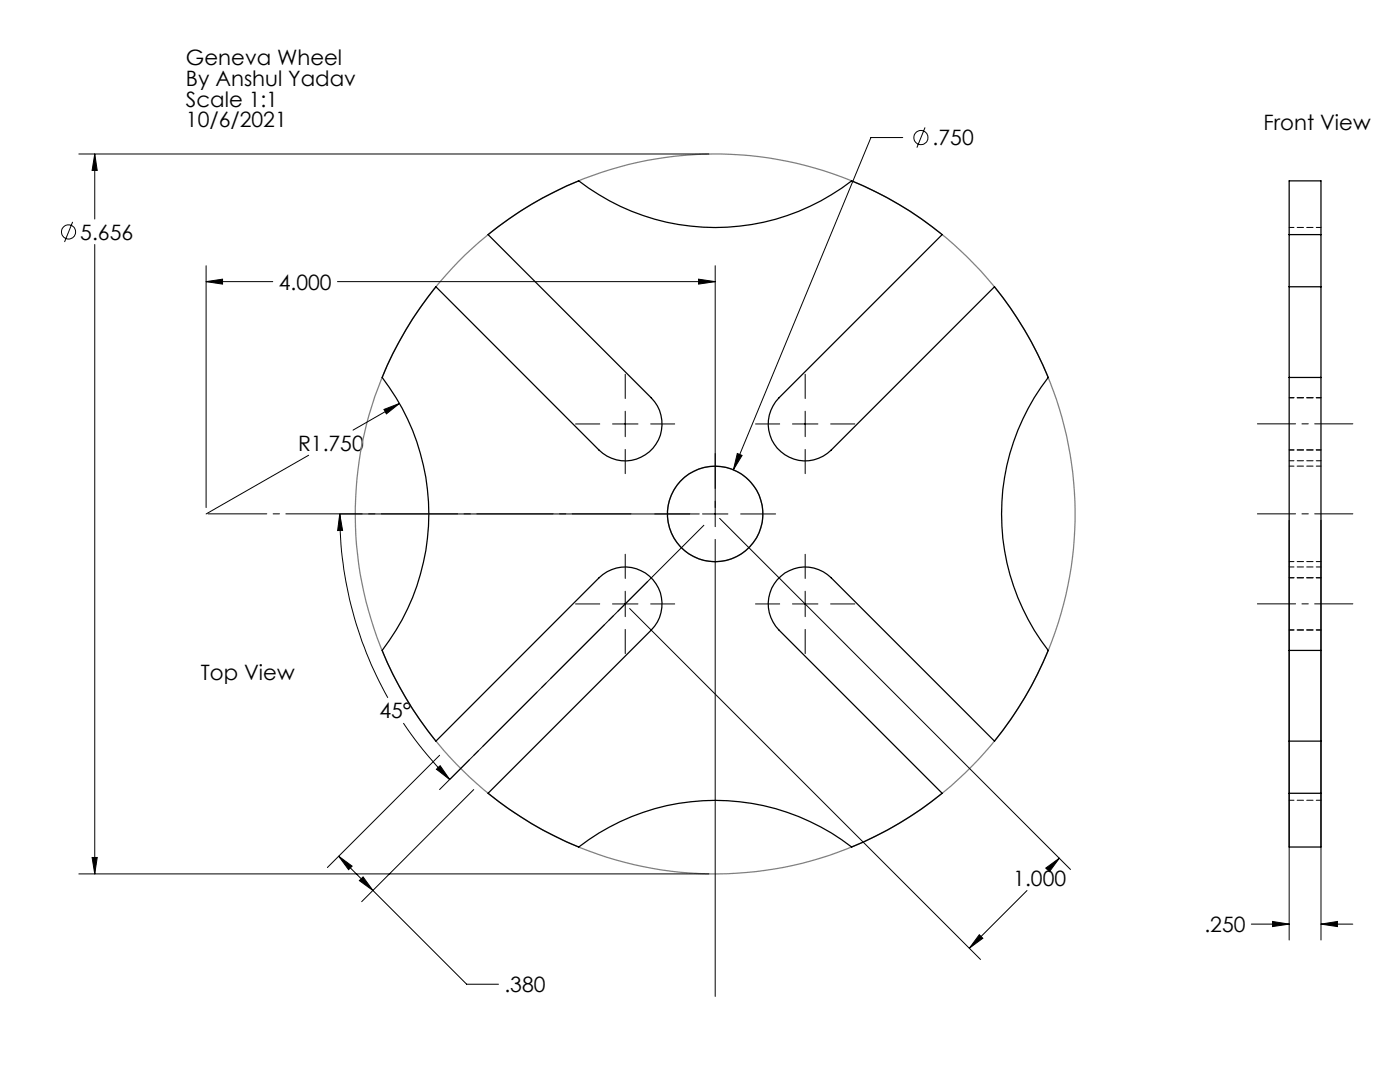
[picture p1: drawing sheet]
<svg xmlns="http://www.w3.org/2000/svg" width="279mm" height="216mm" viewBox="0 0 279 216" stroke-linecap="round" stroke-linejoin="round" font-family="sans-serif">
<g fill="none" stroke="#000" stroke-width=".2">
<path d="M15.7 30.7h125.8M18.9 30.7l.5 3.3h-1zM18.9 30.7v13M180.2 27.4h-6.4l-27.4 66.3M184.6 25.4l-1.6 4.1M14.5 44.3l-1.6 4M18.9 48.8v125.6M41.1 56.2l3.3-.5v1zM41.1 53v48.3M41.1 56.2h13.3M67.3 56.2h75.4M139.4 55.7l3.3 .5-3.3 .5z"/>
<path d="M142.7 53v52.1M124.8 74.7v4.8M160.7 74.7v4.8M61.6 90.8l-20.5 11.8M76.6 81.7l3.1-1.2-2.6 2.1zM79.7 80.5l-9.3 5.3M114.9 84.6h4.8M122.2 84.6h5.1M124.8 82.1v5M124.8 89.7v4.8M129.9 84.6h4.8M147.1 90.5l1 .4-1.7 2.8z"/>
<path d="M150.8 84.6h4.8M158.2 84.6h5M160.7 82.1v5M160.7 89.7v4.8M165.8 84.6h4.8M67.8 102.6h71.8M67.8 102.6l.6 3.2-1 .1zM67.8 102.6a75.1 75.1 0 0 0 9.6 36.6M124.8 110.6v4.8M124.8 118v5M140.2 102.6h5.1M140.5 104.8l-50.8 50.7"/>
<path d="M142.7 107.6v91.2M143.6 103.4l70 70.1M147.8 102.6h7M160.7 110.6v4.8M160.7 118v5M257.3 103.8v83.8M263.6 103.8v83.8M114.9 120.5h4.8M122.2 120.5h5.1M124.8 125.6v4.8M125.7 121.4l70 70.1M129.9 120.5h4.8"/>
<path d="M150.8 120.5h4.8M158.2 120.5h5M160.7 125.6v4.8M165.8 120.5h4.8M80.5 144.3a74.2 74.2 0 0 0 9.2 11.2M87.1 153.5l.7-.7 1.9 2.7zM87.7 150.7l-22.4 22.4M94.5 157.6l-22.3 22.3M15.7 174.4h125.8M18.4 171.1h1l-.5 3.3zM67.6 170.9l2.7 1.9-.7 .7zM67.6 170.9l6.8 6.8"/>
<path d="M71.7 175.7l.8-.7 1.9 2.7zM74.4 177.7l18.7 18.7h6.4M205 177.7l-11.5 11.5M208.7 173.2l2.7-2-2 2.7zM211.4 171.2l-1.4 1.4M195.4 186.5l.7 .7-2.6 2zM249.7 184.4h7.6M254 183.9l3.3 .5-3.3 .5zM263.6 184.4h6.4M263.6 184.4l3.3-.5v1z"/>
<circle cx="183.8" cy="27.5" r="1.41"/>
<circle cx="13.7" cy="46.3" r="1.42"/>
</g>
<g fill="none" stroke="#808080" stroke-width=".25">
<circle cx="142.7" cy="102.6" r="71.8"/>
<circle cx="142.7" cy="102.6" r="9.5"/>
</g>
<path d="M270 84.6h-19.1M250.9 102.5h19.1M270 120.5h-19.1" fill="none" stroke="#000" stroke-width=".2" stroke-dasharray="15.2 1.3 1.3 1.3" stroke-dashoffset="7.6"/>
<path d="M87.7 157.5l41.6-41.5" fill="none" stroke="#000" stroke-width=".2" stroke-dasharray="15.2 1.3 1.3 1.3" stroke-dashoffset="6.8"/>
<path d="M41.5 102.5h84.4" fill="none" stroke="#000" stroke-width=".2" stroke-dasharray="15.2 1.3 1.3 1.3" stroke-dashoffset="3.5"/>
<path d="M18.4 171.1h1l-.5 3.3zM18.9 30.7l.5 3.3h-1zM147.1 90.5l-.7 3.2 1.7-2.8zM67.8 102.6l.6 3.2-1 .1zM87.1 153.5l.7-.7 1.9 2.7zM139.4 55.7l3.3 .5-3.3 .5zM41.1 56.2l3.3-.5v1zM76.6 81.7l.5 .9 2.6-2.1zM67.6 170.9l2.7 1.9-.7 .7zM71.7 175.7l.8-.7 1.9 2.7zM208.7 173.2l2.7-2-2 2.7zM195.4 186.5l.7 .7-2.6 2zM263.6 184.4l3.3-.5v1zM254 183.9l3.3 .5-3.3 .5z" fill="#000"/>
<g fill="none" stroke="#000" stroke-width=".25">
<path d="M87 57.2l32.6 32.6a7.4 7.4 0 0 0 10.4 0 7.4 7.4 0 0 0 0-10.4l-32.6-32.6a71 71 0 0 1 18.1-10.7 44.5 44.5 0 0 0 54.5 0 71.6 71.6 0 0 1 18 10.7l-32.5 32.6a7.4 7.4 0 0 0 0 10.4 7.4 7.4 0 0 0 10.4 0l32.6-32.6a72.6 72.6 0 0 1 10.7 18.1 44.5 44.5 0 0 0 0 54.5 72.6 72.6 0 0 1-10.7 18.1l-32.6-32.6a7.4 7.4 0 0 0-10.4 0 7.4 7.4 0 0 0 0 10.4l32.5 32.6a71.6 71.6 0 0 1-18 10.7 44.5 44.5 0 0 0-54.5 0 71 71 0 0 1-18.1-10.7l32.6-32.6a7.4 7.4 0 0 0 0-10.4 7.4 7.4 0 0 0-10.4 0l-32.6 32.6a72.6 72.6 0 0 1-10.7-18.1 44.5 44.5 0 0 0 0-54.5 72.6 72.6 0 0 1 10.7-18.1zM257.3 57.2v18.1M257.3 46.8v-10.7h6.3v10.7M257.3 57.2h6.3M257.3 46.8h6.3M257.3 46.8v10.4M263.6 57.2v18.1M263.6 46.8v10.4M257.3 75.3v54.5M257.3 75.3h6.3M263.6 75.3v54.5M257.3 129.8v18.1"/>
<path d="M257.3 129.8h6.3M263.6 129.8v18.1M257.3 158.3v10.7h6.3v-10.7M257.3 147.9h6.3M257.3 147.9v10.4M257.3 158.3h6.3M263.6 147.9v10.4"/>
<circle cx="142.7" cy="102.5" r="9.5"/>
</g>
<path d="M257.3 45.4h6.3M263.6 79.4h-6.3M257.3 91.9h6.3M263.6 89.8h-6.3M263.6 93h-6.3M257.3 112.1h6.3M263.6 115.3h-6.3M263.6 113.1h-6.3M263.6 125.7h-6.3M263.6 159.7h-6.3" fill="none" stroke="#000" stroke-width=".2" stroke-dasharray="1.3 .6" stroke-dashoffset=".3"/>
<g font-size="4.2">
<text x="37.1" y="12.9">Geneva Wheel</text>
<text x="37.1" y="17.1">By Anshul Yadav</text>
<text x="37.1" y="21.3">Scale 1:1</text>
<text x="37.1" y="25.4">10/6/2021</text>
<text x="186.1" y="29">.750</text>
<text x="252.2" y="25.8">Front View</text>
<text x="16" y="47.8">5.656</text>
<text x="55.6" y="57.8">4.000</text>
<text x="59.5" y="89.9">R1.750</text>
<text x="40.1" y="135.6">Top View</text>
<text x="75.7" y="143.3">45°</text>
<text x="202.2" y="176.7">1.000</text>
<text x="240.4" y="186">.250</text>
<text x="100.7" y="198">.380</text>
</g>
</svg>
